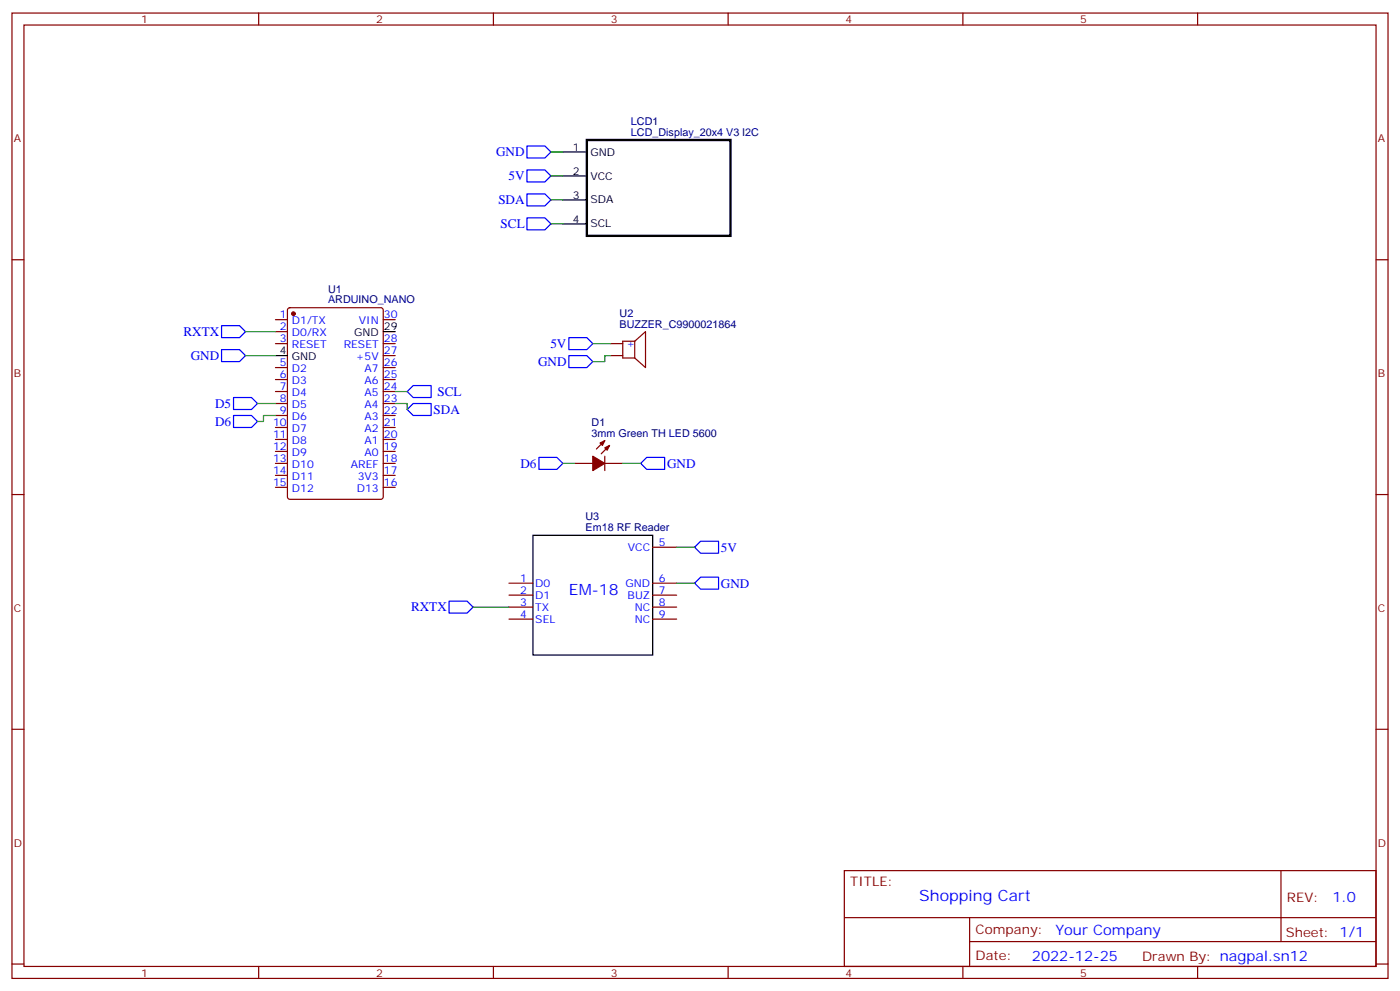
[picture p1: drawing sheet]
<svg xmlns="http://www.w3.org/2000/svg" width="412mm" height="292mm" viewBox="0 0 412 292" stroke-linecap="round" stroke-linejoin="round" font-family="sans-serif">
<g fill="none" stroke="#870000" stroke-width=".35">
<path d="M3.5 3.8h405.4v284.4h-405.4zM7.1 7.4h398.2v277.3h-398.2zM76.2 3.8v3.6M145.3 3.8v3.6M214.5 3.8v3.6M283.6 3.8v3.6M352.8 3.8v3.6M3.5 76.5h3.6M405.3 76.5h3.6M81.1 94.2h3.6M81.1 97.7h3.6M84.9 90.8l.5-.2h26.8l.6 .5 .1 55.3-.5 .6-27 .1-.7-.5v-55.3z"/>
<path d="M112.9 94.2h3.5M81.1 101.2h3.6M81.1 108.3h3.6M81.1 111.8h3.6M81.1 115.3h3.6M81.1 118.9h3.6M112.9 101.2h3.5M112.9 108.3h3.5M112.9 111.8h3.5M112.9 115.3h3.5M112.9 118.9h3.5M112.9 104.7h3.5"/>
<path d="M179.9 101.2h3.5M179.9 104.7h3.5M187 100.5h-3.6v4.9h3.6M187 100.5v4.9M187 100.5l3.1-2.8v10.6l-3.1-2.9M81.1 122.4h3.6M81.1 125.9h3.6M81.1 129.4h3.6M81.1 133h3.6M81.1 136.5h3.6M112.9 122.4h3.5M112.9 125.9h3.5"/>
<path d="M112.9 129.4h3.5M112.9 133h3.5M112.9 136.5h3.5M169.3 136.5h5.3M178.2 136.5h5.2M178.2 129.8l-2.5 2.5M178.2 134.4v4.2M179.6 131.2l-2.5 2.5M3.5 145.7h3.6M81.1 140h3.6M81.1 143.5h3.6M112.9 140h3.5"/>
<path d="M112.9 143.5h3.5M405.3 145.7h3.6M149.9 171.8h7.1M149.9 175.3h7.1M149.9 178.8h7.1M192.3 171.8h7M192.3 175.3h7M192.3 178.8h7M192.3 161.2h7M149.9 182.4h7.1M192.3 182.4h7M3.5 214.8h3.6"/>
<path d="M405.3 214.8h3.6M248.7 256.4h156.6v28.3h-156.6zM377.3 256.5v20.8M248.7 270.3h156.5M285.6 277.3h119.6M285.6 270.3v14.1M3.5 284h3.6M76.2 284.7v3.5M145.3 284.7v3.5M214.5 284.7v3.5M283.6 284.7v3.5M352.8 284.7v3.5"/>
<path d="M405.3 284h3.6"/>
</g>
<g fill="#870000" stroke="#870000" stroke-width=".35">
<path d="M174.6 134.4l3.6 2.1-3.6 2.1z"/>
<path d="M178.2 131.9l1.4-.7-.7 1.4z"/>
<path d="M176.7 130.5l1.5-.7-.8 1.4z"/>
<circle cx="86.4" cy="92.4" r=".53"/>
</g>
<path d="M165.8 44.8h7.1M165.8 51.8h7.1M165.8 58.9h7.1M165.8 65.9h7.1M112.9 97.7h3.5M81.1 104.7h3.6M157 157.7h35.3v35.2h-35.3z" fill="none" stroke="#000" stroke-width=".35"/>
<path d="M172.9 41.2h42.3v28.3h-42.3z" fill="none" stroke="#000" stroke-width=".71"/>
<g fill="none" stroke="#00f" stroke-width=".35">
<path d="M155.2 50.1h5.3l1.8 1.7-1.8 1.8h-5.3zM155.2 57.1h5.3l1.8 1.8-1.8 1.7h-5.3zM155.2 43h5.3l1.8 1.8-1.8 1.7h-5.3zM155.2 64.2h5.3l1.8 1.7-1.8 1.8h-5.3zM65.3 95.9h5.3l1.7 1.8-1.7 1.7h-5.3zM167.6 99.4h5.3l1.7 1.8-1.7 1.8h-5.3zM65.3 103h5.3l1.7 1.7-1.7 1.8h-5.3zM68.8 117.1h5.3l1.7 1.8-1.7 1.7h-5.3zM119.9 115.3l1.8-1.7h5.3v3.5h-5.3zM167.6 104.7h5.3l1.7 1.8-1.7 1.8h-5.3zM68.8 122.4h5.3l1.7 1.7-1.7 1.8h-5.3zM119.9 120.6l1.8-1.7h5.3v3.5h-5.3z"/>
<path d="M158.7 134.7h5.3l1.8 1.8-1.8 1.8h-5.3zM188.7 136.5l1.8-1.8h5.3v3.6h-5.3zM132.3 177.1h5.3l1.7 1.7-1.7 1.8h-5.3zM204.6 161.2l1.8-1.8h5.3v3.5h-5.3zM204.6 171.8l1.8-1.8h5.3v3.5h-5.3z"/>
</g>
<g fill="none" stroke="#008700" stroke-width=".35">
<path d="M162.3 44.8h3.5M162.3 51.8h3.5M162.3 58.9h3.5M162.3 65.9h3.5M72.3 97.7h8.8M72.3 104.7h8.8M75.8 118.9h5.3M116.4 118.9h3.5v1.7M116.4 115.3h3.5M174.6 101.2h5.3M179.9 104.7h-1.7v1.8h-3.6M81.1 122.4h-3.5v1.7h-1.8"/>
<path d="M165.8 136.5h3.5M183.4 136.5h5.3M139.3 178.8h10.6M199.3 161.2h5.3M199.3 171.8h5.3"/>
</g>
<g font-size="4.6" fill="#00f">
<text x="167.6" y="175.3">EM-18</text>
<text x="270.8" y="265.5">Shopping Cart</text>
</g>
<g font-size="4.2" fill="#00f">
<text x="392.5" y="265.7">1.0</text>
<text x="310.9" y="275.3">Your Company</text>
<text x="304" y="283.1">2022-12-25</text>
</g>
<g font-size="3.9" fill="#00f">
<text x="146.1" y="46">GND</text>
<text x="149.8" y="53.1">5V</text>
<text x="146.8" y="60.1">SDA</text>
<text x="147.5" y="67.2">SCL</text>
<text x="54" y="98.9">RXTX</text>
<text x="56.2" y="106">GND</text>
<text x="158.5" y="107.7">GND</text>
<text x="162.1" y="102.4">5V</text>
<text x="128.8" y="116.6">SCL</text>
<text x="63.4" y="120.1">D5</text>
<text x="63.4" y="125.4">D6</text>
<text x="127.7" y="121.9">SDA</text>
<text x="153.3" y="137.7">D6</text>
<text x="196.5" y="137.8">GND</text>
<text x="212.4" y="162.6">5V</text>
<text x="212.4" y="173">GND</text>
<text x="121.1" y="180.1">RXTX</text>
</g>
<g font-size="3.9" fill="#800">
<text x="250.5" y="261">TITLE:</text>
<text x="379.1" y="265.7">REV:</text>
<text x="287.4" y="275.2">Company:</text>
<text x="378.7" y="275.8">Sheet: 1/1</text>
<text x="287.4" y="282.9">Date:</text>
<text x="336.4" y="283">Drawn By: nagpal.sn12</text>
</g>
<g font-size="3.2" fill="#800">
<text x="41.6" y="6.8">1</text>
<text x="110.8" y="6.8">2</text>
<text x="179.9" y="6.8">3</text>
<text x="249.1" y="6.8">4</text>
<text x="318.2" y="6.8">5</text>
<text x="4.1" y="41.9">A</text>
<text x="405.9" y="41.9">A</text>
<text x="4.1" y="111.1">B</text>
<text x="405.9" y="111.1">B</text>
<text x="4.1" y="180.2">C</text>
<text x="405.9" y="180.2">C</text>
<text x="4.1" y="249.4">D</text>
<text x="405.9" y="249.4">D</text>
<text x="41.6" y="287.7">1</text>
<text x="110.8" y="287.7">2</text>
<text x="179.9" y="287.7">3</text>
<text x="249.1" y="287.7">4</text>
<text x="318.2" y="287.7">5</text>
</g>
<g font-size="3.2" fill="#000080">
<text x="185.8" y="40">LCD_Display_20x4 V3 I2C</text>
<text x="185.9" y="36.8">LCD1</text>
<text x="96.6" y="89.4">ARDUINO_NANO</text>
<text x="96.6" y="86.2">U1</text>
<text x="182.5" y="93.4">U2</text>
<text x="182.5" y="96.6">BUZZER_C9900021864</text>
<text x="174.3" y="125.6">D1</text>
<text x="174.3" y="128.7">3mm Green TH LED 5600</text>
<text x="172.5" y="153.2">U3</text>
<text x="172.5" y="156.4">Em18 RF Reader</text>
</g>
<g font-size="3.2">
<text x="168.7" y="44.4">1</text>
<text x="173.9" y="45.8">GND</text>
<text x="168.7" y="51.5">2</text>
<text x="173.9" y="52.9">VCC</text>
<text x="168.7" y="58.5">3</text>
<text x="173.9" y="59.9">SDA</text>
<text x="168.7" y="65.6">4</text>
<text x="173.9" y="67">SCL</text>
<text x="104.3" y="99.1">GND</text>
<text x="113.1" y="97.3">29</text>
<text x="82.5" y="104.4">4</text>
<text x="86" y="106.2">GND</text>
</g>
<g font-size="3.2" fill="#00f">
<text x="82.5" y="93.8">1</text>
<text x="86" y="95.6">D1/TX</text>
<text x="105.7" y="95.6">VIN</text>
<text x="113.1" y="93.8">30</text>
<text x="82.5" y="97.3">2</text>
<text x="82.5" y="100.9">3</text>
<text x="86" y="99.1">D0/RX</text>
<text x="113.1" y="100.9">28</text>
<text x="82.5" y="107.9">5</text>
<text x="86" y="102.6">RESET</text>
<text x="101.2" y="102.6">RESET</text>
<text x="104.8" y="106.2">+5V</text>
<text x="113.1" y="107.9">26</text>
<text x="113.1" y="104.4">27</text>
<text x="184.5" y="102.3">+</text>
<text x="82.5" y="111.4">6</text>
<text x="86" y="109.7">D2</text>
<text x="86" y="113.2">D3</text>
<text x="107.4" y="113.2">A6</text>
<text x="107.4" y="109.7">A7</text>
<text x="113.1" y="111.4">25</text>
<text x="82.5" y="115">7</text>
<text x="82.5" y="118.5">8</text>
<text x="86" y="116.7">D4</text>
<text x="107.4" y="116.7">A5</text>
<text x="113.1" y="118.5">23</text>
<text x="113.1" y="115">24</text>
<text x="80.5" y="125.6">10</text>
<text x="82.5" y="122">9</text>
<text x="86" y="120.3">D5</text>
<text x="86" y="123.8">D6</text>
<text x="107.4" y="123.8">A3</text>
<text x="107.4" y="120.3">A4</text>
<text x="113.1" y="125.6">21</text>
<text x="113.1" y="122">22</text>
<text x="80.5" y="129.1">11</text>
<text x="86" y="127.3">D7</text>
<text x="86" y="130.8">D8</text>
<text x="107.4" y="130.8">A1</text>
<text x="107.4" y="127.3">A2</text>
<text x="113.1" y="129.1">20</text>
<text x="80.5" y="132.6">12</text>
<text x="80.5" y="136.1">13</text>
<text x="86" y="134.4">D9</text>
<text x="86" y="137.9">D10</text>
<text x="103.4" y="137.9">AREF</text>
<text x="107.4" y="134.4">A0</text>
<text x="113.1" y="136.1">18</text>
<text x="113.1" y="132.6">19</text>
<text x="80.5" y="139.7">14</text>
<text x="80.5" y="143.2">15</text>
<text x="86" y="141.4">D11</text>
<text x="105.4" y="141.4">3V3</text>
<text x="113.1" y="143.2">16</text>
<text x="113.1" y="139.7">17</text>
<text x="86" y="145">D12</text>
<text x="105.1" y="145">D13</text>
<text x="194" y="160.8">5</text>
<text x="185" y="162.2">VCC</text>
<text x="153.2" y="171.4">1</text>
<text x="157.7" y="172.8">D0</text>
<text x="184.3" y="172.8">GND</text>
<text x="194" y="171.4">6</text>
<text x="153.2" y="174.9">2</text>
<text x="153.2" y="178.5">3</text>
<text x="157.7" y="176.4">D1</text>
<text x="157.7" y="179.9">TX</text>
<text x="184.9" y="176.4">BUZ</text>
<text x="187" y="179.9">NC</text>
<text x="194" y="174.9">7</text>
<text x="194" y="178.5">8</text>
<text x="153.2" y="182">4</text>
<text x="157.7" y="183.4">SEL</text>
<text x="187" y="183.4">NC</text>
<text x="194" y="182">9</text>
</g>
</svg>
